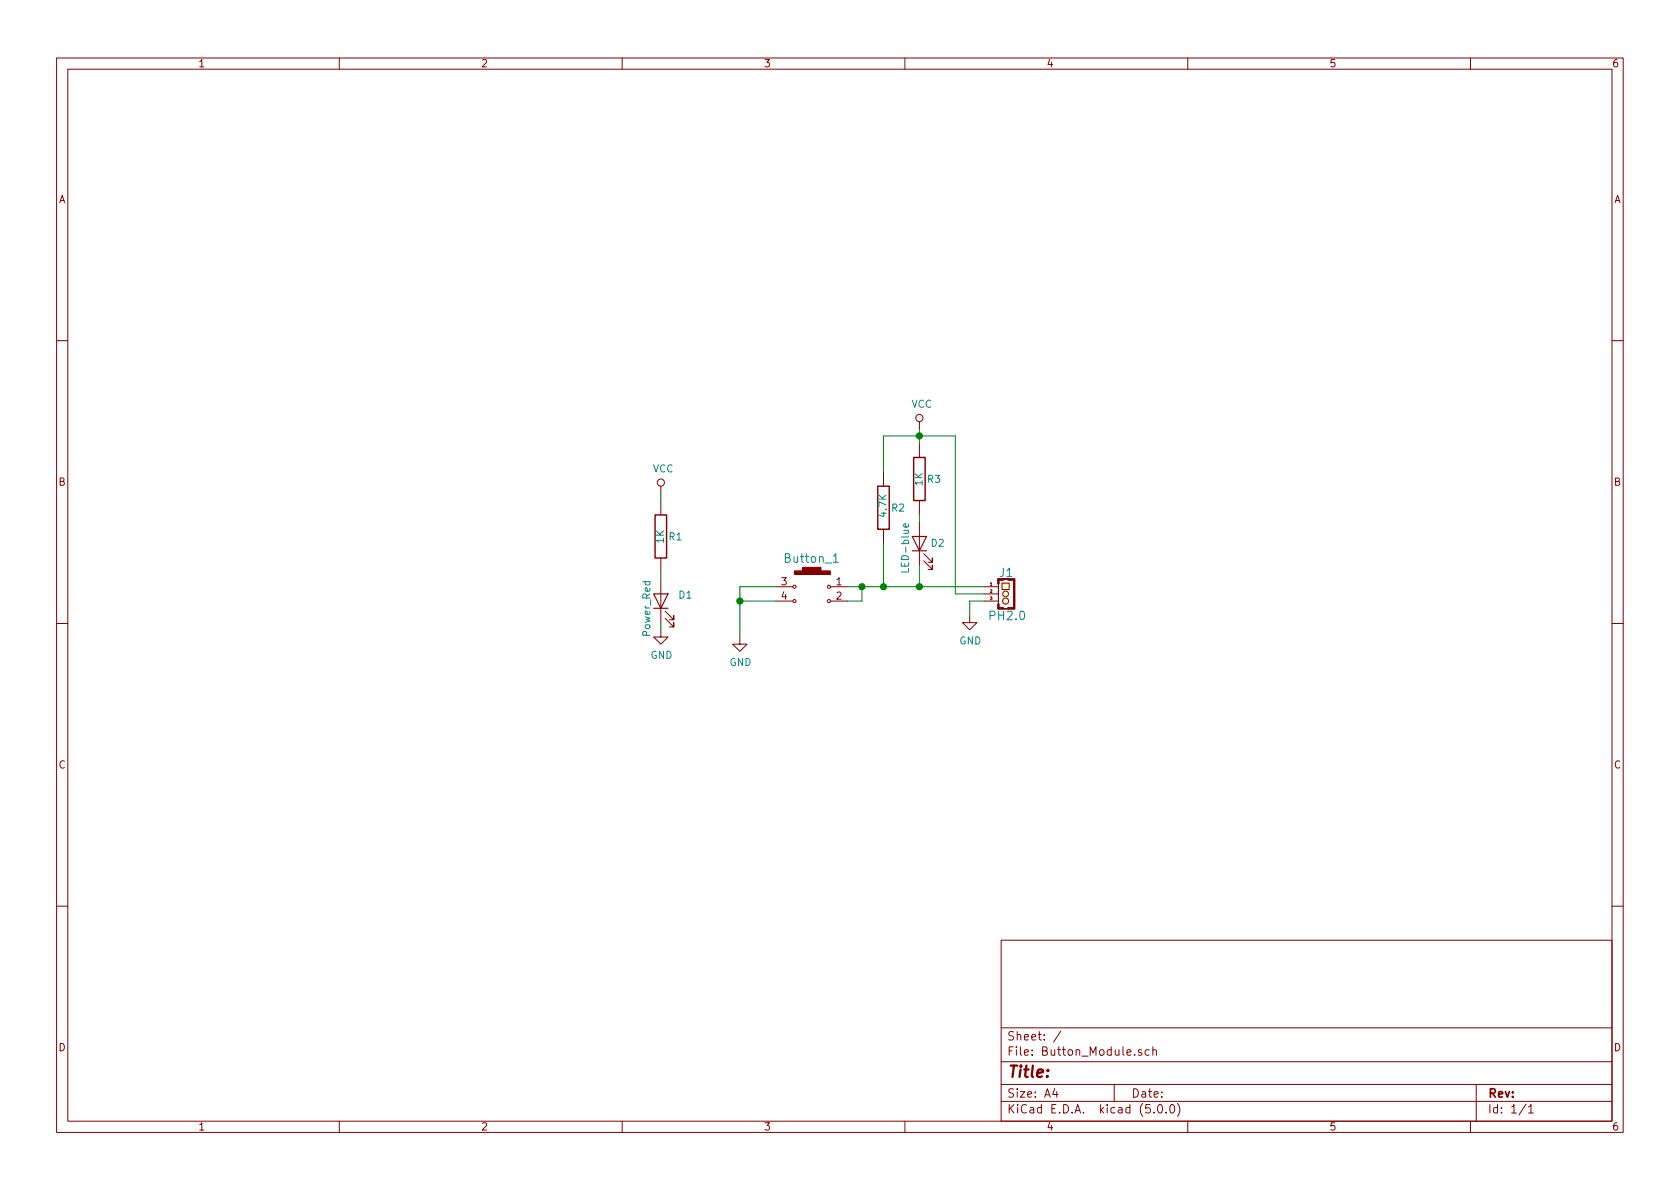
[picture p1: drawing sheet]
<svg xmlns="http://www.w3.org/2000/svg" width="297mm" height="210mm" viewBox="0 0 297 210" stroke-linecap="round" stroke-linejoin="round" font-family="sans-serif">
<g fill="none" stroke="#840000" stroke-width=".18">
<path d="M10 10.3h277v189.9h-277zM12 12.2h273v186.1h-273zM60 10.3v1.9M110 10.3v1.9M160 10.3v1.9M210 10.3v1.9M260 10.3v1.9M10 60.2h2M162.6 74.5v1.3M162.6 78.4v2.5M285 60.2h2M116.8 86v1.2"/>
<path d="M116.8 88.5v2.6M116.8 98.7v2.5M156.2 83.4v2.6M156.2 93.6v2.5M162.6 88.5v2.6M162.6 92.3v7.6M163.3 99.2l1.5 1.5v-.8v.8h-.7M163.3 97.9l1.5 1.5v-.7v.7h-.7M10 110.3h2M116.8 111.4v1.2h1.3l-1.3 1.3-1.2-1.3h1.2M116.8 102.5v7.6M117.6 109.3l1.5 1.6v-.8v.8h-.7"/>
<path d="M117.6 108.1l1.5 1.5v-.8v.8h-.7M130.8 112.6v1.3h1.3l-1.3 1.3-1.3-1.3h1.3M137.2 103.8h3M137.2 106.3h3M146.9 103.8h3M146.9 106.3h3M171.4 108.8v1.3h1.3l-1.3 1.3-1.2-1.3h1.2M174 103.8h2.5M174 105h2.5M174 106.3h2.5M176.5 102.4h2.8v5.3h-2.8zM176.5 103.2v3.6"/>
<path d="M177.2 103.1h1.2v1.2h-1.2zM285 110.3h2M10 160.2h2M177 166.3h108v32h-108zM285 160.2h2M60 198.3v1.9M110 198.3v1.9M160 198.3v1.9M177 194.8h108M177 191.8h108M177 187.8h108M177 181.8h108"/>
<path d="M186.5 192.5l-.4 1h1M186.8 193v1M187.6 182.3l-1.3 2M197 191.8v3M201.8 185.7l-.3-.1-.2 .2v.2l.5 .2v.3h-.5M203.2 185.7l-.4-.1-.3 .3v.6l.3 .1 .4-.1M203.8 185.7l.2-.1 .4 .1 .1 .9M203.8 185.1v1.5M204 196.7v.1M204.8 195.5l.4-.2a.94 .94 0 0 1 0 1.5 .79 .79 0 0 1-.4-1.3zM206.2 196.7v.1M207 195.4l.3-.1a.94 .94 0 0 1 0 1.5 .82 .82 0 0 1-.3-1.4z"/>
<path d="M208.2 195.1a1.71 1.71 0 0 1 0 2.3M210 198.3v1.9M260 198.3v1.9M261 191.8v6.5M269.8 195.2l-1.2 2M270.3 195.8l.4-.5v1.5M270.3 196.8h.8"/>
<circle cx="162.6" cy="73.9" r=".63"/>
<circle cx="116.8" cy="85.3" r=".63"/>
<circle cx="140.5" cy="106.3" r=".28"/>
<circle cx="140.5" cy="103.8" r=".28"/>
<circle cx="146.6" cy="103.8" r=".28"/>
<circle cx="146.6" cy="106.3" r=".28"/>
<circle cx="177.8" cy="106.3" r=".53"/>
<circle cx="177.8" cy="105" r=".51"/>
</g>
<g fill="#ffffc2" stroke="#ffffc2" stroke-width=".18">
<path d="M177.2 103.1h1.2v1.2h-1.2z"/>
<circle cx="177.8" cy="106.3" r=".53"/>
<circle cx="177.8" cy="105" r=".51"/>
</g>
<g fill="#840000" stroke="#840000" stroke-width=".18">
<path d="M179.2 102.4h.3v5.3h-.3z"/>
<path d="M178.2 102.4h1.1v.2h-1.1z"/>
<path d="M176.4 106.8h.3v.9h-.3z"/>
<path d="M176.4 102.4h.3v.8h-.3z"/>
<path d="M140.5 101h6.3v.6h-6.3z"/>
<path d="M141.9 100.3h3.3v.7h-3.3z"/>
</g>
<path d="M147.3 98.3l.5-.4v1.5M147.3 99.4h.9M160.6 92.7v.3l-.1 .2h-.7v-.5l.3-.1 .1 .6" fill="none" stroke="#008484" stroke-width=".18"/>
<g fill="none" stroke="#008400" stroke-width=".18">
<path d="M162.6 75.8v2.6M116.8 87.2v1.3M156.2 83.4v-6.3h12.7v27.9h5.1M156.2 96.1v7.7M162.6 91.1v1.2M162.6 99.9v3.9M116.8 101.2v1.3M116.8 110.1v1.3M130.8 106.3h6.4M137.2 103.8h-6.4v8.8M149.9 103.8h24.1M152.4 103.8v2.5h-2.5"/>
<path d="M174 106.3h-2.6v2.5"/>
</g>
<g fill="#008400" stroke="#008400" stroke-width=".25">
<circle cx="130.8" cy="106.3" r=".51"/>
<circle cx="152.4" cy="103.8" r=".51"/>
<circle cx="156.2" cy="103.8" r=".51"/>
<circle cx="162.6" cy="77.1" r=".51"/>
<circle cx="162.6" cy="103.8" r=".51"/>
</g>
<path d="M115.8 91.1h2.1v7.6h-2.1zM155.2 86h2v7.6h-2zM161.5 80.9h2.1v7.6h-2.1z" fill="none" stroke="#840000" stroke-width=".25"/>
<path d="M161.3 94.9h2.5l-1.2 2.5zM161.3 97.4h2.5M115.6 105h2.5l-1.3 2.6zM115.6 107.6h2.5" fill="none" stroke="#840000" stroke-width=".2"/>
<text font-size="2.8" fill="#840000" x="178" y="190.5">Title:</text>
<g font-size="2.1" fill="#008484">
<text x="138.9" y="99.5">Button_1</text>
<text x="176.7" y="102.1">J1</text>
<text x="175.1" y="109.7">PH2.0</text>
</g>
<g font-size="2.1" fill="#840000">
<text x="178" y="184">Sheet: /</text>
<text x="178" y="186.7">File: Button_Module.sch</text>
<text x="178" y="196.9">KiCad E.D.A. kicad (5.0.0)</text>
<text x="178" y="194.1">Size: A4</text>
<text x="200" y="194.1">Date:</text>
<text x="263" y="194.1">Rev:</text>
<text x="263" y="196.9">Id: 1/1</text>
</g>
<g font-size="1.8" fill="#840000">
<text x="35" y="11.9">1</text>
<text x="85" y="11.9">2</text>
<text x="135" y="11.9">3</text>
<text x="185" y="11.9">4</text>
<text x="235" y="11.9">5</text>
<text x="285" y="11.9">6</text>
<text x="10.4" y="35.9">A</text>
<text x="285.4" y="35.9">A</text>
<text x="10.4" y="85.9">B</text>
<text x="285.4" y="85.9">B</text>
<text x="138.2" y="103.5">3</text>
<text x="138.2" y="106">4</text>
<text x="147.9" y="103.5">1</text>
<text x="147.9" y="106">2</text>
<text x="10.4" y="135.9">C</text>
<text x="285.4" y="135.9">C</text>
<text x="10.4" y="185.9">D</text>
<text x="285.4" y="185.9">D</text>
<text x="35" y="199.9">1</text>
<text x="85" y="199.9">2</text>
<text x="135" y="199.9">3</text>
<text x="185" y="199.9">4</text>
<text x="235" y="199.9">5</text>
<text x="285" y="199.9">6</text>
</g>
<g font-size="1.8" fill="#008484">
<text x="161.1" y="72.1">VCC</text>
<text x="115.4" y="83.5">VCC</text>
<text x="163.1" y="85.9" transform="rotate(-90 163.1 85.9)">1K</text>
<text x="164" y="85.4">R3</text>
<text x="118.3" y="95.5">R1</text>
<text x="156.8" y="91.3" transform="rotate(-90 156.8 91.3)">4.7K</text>
<text x="157.7" y="90.5">R2</text>
<text x="117.4" y="96" transform="rotate(-90 117.4 96)">1K</text>
<text x="160.7" y="100.8" transform="rotate(-90 160.7 100.8)">LED-blue</text>
<text x="164.7" y="96.7">D2</text>
<text x="120.1" y="105.9">D1</text>
<text x="115" y="112.4" transform="rotate(-90 115 112.4)">Power_Red</text>
<text x="169.6" y="114">GND</text>
<text x="115" y="116.5">GND</text>
<text x="129" y="117.8">GND</text>
</g>
<g font-size=".7" fill="#840000">
<text x="175.1" y="103.6">1</text>
<text x="175.1" y="104.8">2</text>
<text x="175.1" y="106.1">3</text>
</g>
</svg>
